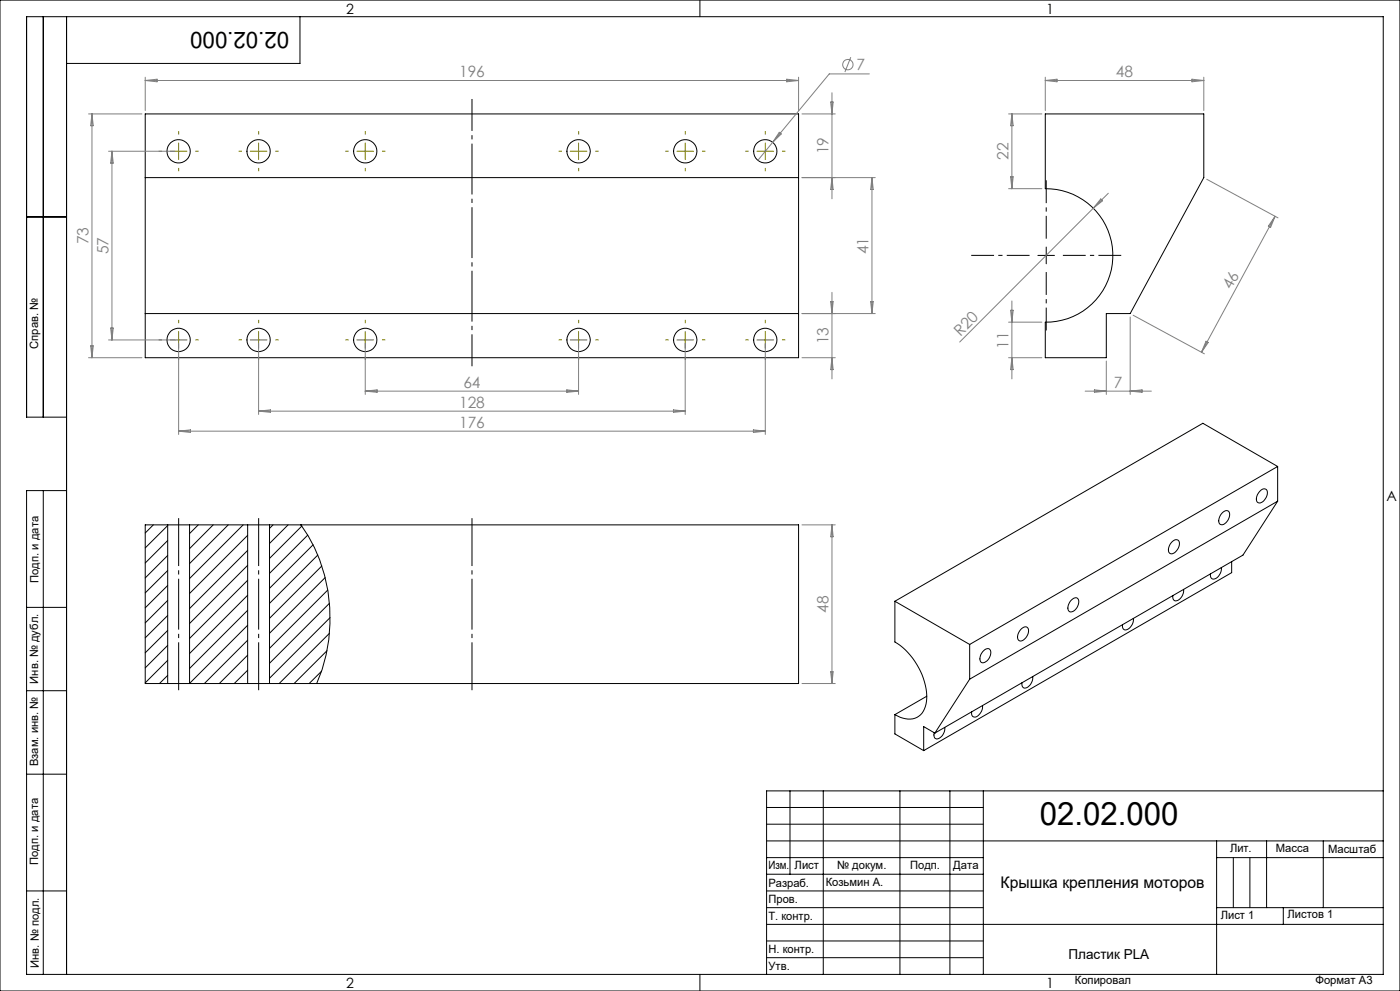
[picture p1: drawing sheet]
<svg xmlns="http://www.w3.org/2000/svg" width="420mm" height="297mm" viewBox="0 0 420 297" stroke-linecap="round" stroke-linejoin="round" font-family="sans-serif">
<g fill="none" stroke="#000" stroke-width=".3">
<path d="M0 0h420v297h-420zM13 5v120M20 5v287M90 5v14h-70M210 0v5M43.6 34.1h196v73.1h-196zM313.6 34.1h47.5v19.1l-22 40.8h-7.2v13.2h-18.3v-10.6a20 20 0 0 0 20.3-20.1 20 20 0 0 0-20.3-20zM43.6 53.2h196M8 65h12M311.4 76.5h4.9M313.9 74v5.1M43.6 94h196"/>
<path d="M20 125h-12v-120h407v287h-407v-145h12M383.3 139.8l-22.4-12.9-92.4 53.3M383.3 139.8l-92.4 53.3M383.3 139.8v10.4M13 147v145M46 157.3l-2.4 2.4M50.3 157.3h6.6M50.3 157.3h-6.7v47.6h6.7M50.3 157.3v47.6M50.3 157.5l-6.7 6.7M56.9 157.3h17.4M56.9 157.3v47.6"/>
<path d="M59.5 157.3l-2.6 2.6M64 157.3l-7.1 7.1M68.5 157.3l-11.6 11.6M73 157.3l-16.1 16.1M74.3 157.3h6.6M74.3 157.3v47.6M80.9 157.3h158.7v47.6h-158.7M80.9 157.3v47.6M81.9 157.3l-1 1.1M86.4 157.3l-5.5 5.6M90.3 157.3a49 49 0 0 1 4.7 47.6M90.6 157.7l-9.7 9.7"/>
<path d="M366.7 153.6a1.17 1.17 0 0 1 1.6-.5 1.17 1.17 0 0 1 .6 1.5 2.7 2.7 0 0 1-2.8 2.6 2.5 2.5 0 0 1 .6-3.6zM378.1 147.1a1.17 1.17 0 0 1 1.5-.5 1.17 1.17 0 0 1 .6 1.5 2.7 2.7 0 0 1-2.7 2.6 2.13 2.13 0 0 1 .3-3.2zM383.3 150.2l-92.4 53.3M383.3 150.2l-10.4 16.2-92.4 53.3M50.3 166.5l-6.7 6.7M50.3 179.9l-6.7 6.8M50.3 162l-6.7 6.7M50.3 171l-6.7 6.7M50.3 175.5l-6.7 6.7M74.3 165l-17.4 17.4M74.3 169.4l-17.4 17.5M74.3 173.9l-17.4 17.4"/>
<path d="M74.3 178.4l-17.4 17.5M74.3 160.4l-17.4 17.5M92.3 160.4l-11.4 11.4M93.9 163.3l-13 13M95.4 166.3l-14.5 14.5M96.6 169.6l-15.7 15.7M97.5 173.1l-16.6 16.7M98.3 176.8l-17.4 17.5M351.6 162.3a1.18 1.18 0 0 1 1.6-.5 1.18 1.18 0 0 1 .6 1.5 2.76 2.76 0 0 1-2.8 2.6 2.5 2.5 0 0 1 .6-3.6zM355.1 176.6a2.91 2.91 0 0 1-2.7 3.4l-.5-.7v-.8M366.4 170.1a2.91 2.91 0 0 1-2.7 3.4l-.4-.4-.2-1.1M369.5 168.3v3.3l-92.4 53.4"/>
<path d="M8 182h12M50.3 193.4l-6.7 6.8M50.3 197.9l-6.7 6.7M50.3 184.5l-6.7 6.7M50.3 188.9l-6.7 6.7M74.3 182.9l-17.4 17.4M74.3 187.4l-17.4 17.4M74.3 191.9l-13 13M74.3 196.4l-8.5 8.5M98.1 195l-9.9 9.9M98.8 180.8l-17.9 18M98.8 189.8l-15.1 15.1"/>
<path d="M99 185.1l-18.1 18.2M268.5 180.2v12.2a20.4 20.4 0 0 1 9.5 17.7 5.4 5.4 0 0 1-7.9 4.9l-1.6-.8M268.5 180.2l22.4 12.9M290.9 193.1v10.4M294.8 195.3a1.3 1.3 0 0 1 1.1-.9 1.3 1.3 0 0 1 1.3 .8 2.91 2.91 0 0 1-2.7 3.4 2.25 2.25 0 0 1 .3-3.3zM306.4 188.5a1.17 1.17 0 0 1 1.6-.6 1.17 1.17 0 0 1 .5 1.5 2.84 2.84 0 0 1-2.7 2.6 2.47 2.47 0 0 1 .6-3.5zM321.2 180.1a1.38 1.38 0 0 1 2.3-.5 2.91 2.91 0 0 1-2.6 3.7 2.25 2.25 0 0 1 .3-3.2zM340 185.3a2.96 2.96 0 0 1-2.7 3.4l-.4-.4-.1-1.1M8 207h12M50.3 204.9h6.6M50.3 202.4l-2.5 2.5M56.9 204.9h17.4"/>
<path d="M74.3 204.9h6.6M74.3 200.9l-4 4M96.5 201.2l-3.8 3.7M268.5 214.2v5.8l8.6 5M278 208.7l-9.5 5.5M280.5 219.7l-3.4-1.9v7.2M283.4 218a2.85 2.85 0 0 1-2.7 3.4l-.5-.7v-1.1M290.9 203.5l-10.4 16.2M294.7 211.5a3.2 3.2 0 0 1-2.4 3.4l-.7-.4-.1-1.2M309.8 202.8a2.91 2.91 0 0 1-2.7 3.4l-.5-.8v-.8M8 232h12M237 237v25"/>
<path d="M247 237v55M270 237v55M285 237v55M295 237v55M415 237h-185v55M230 257h65M230 242h65M230 247h65M230 252h185M365 252v40M365 257h50M370 257v15"/>
<path d="M375 257v15M380 252v20M397 252v20M8 267h12M230 262h65M230 267h65M230 272h65M230 277h185M365 272h50M385 272v5M210 292v5M230 282h65"/>
<path d="M230 287h65"/>
<circle cx="53.6" cy="45.3" r="3.5"/>
<circle cx="77.6" cy="45.3" r="3.5"/>
<circle cx="109.6" cy="45.3" r="3.5"/>
<circle cx="173.6" cy="45.3" r="3.5"/>
<circle cx="205.6" cy="45.3" r="3.5"/>
<circle cx="229.6" cy="45.3" r="3.5"/>
<circle cx="53.6" cy="101.9" r="3.5"/>
<circle cx="77.6" cy="101.9" r="3.5"/>
<circle cx="109.6" cy="101.9" r="3.5"/>
<circle cx="173.6" cy="101.9" r="3.5"/>
<circle cx="205.6" cy="101.9" r="3.5"/>
<circle cx="229.6" cy="101.9" r="3.5"/>
</g>
<g fill="none" stroke="#808080" stroke-width=".3">
<path d="M255.2 17.1l-1.7 4.5M26.6 34.1h16M27.6 34.1v73.1M27.6 34.1l.4 3.6h-.8zM43.6 23.1v10M43.6 24.1h196M43.6 24.1l3.5-.4v.8zM233.8 39.6l.6 .5-2.6 2.5zM236 23.7l3.6 .4-3.6 .4zM239.6 23.1v10M240.6 34.1h10M249.2 30.6h.7l-.3 3.5z"/>
<path d="M249.6 27.8v31.8M260.8 22.2h-12l-17 20.4M302.6 34.1h10M303.6 34.1l.4 3.6h-.8zM303.6 34.1v22.4M313.6 24.1h47.5M313.6 23.1v10M313.6 24.1l3.5-.4v.8zM357.6 23.7l3.5 .4-3.5 .4zM361.1 23.1v10M32.6 45.3h20M33.6 45.3v56.6"/>
<path d="M33.6 45.3l.4 3.6h-.8zM231.8 42.6l-4.4 5.4M240.6 53.2h22M249.6 53.2l.3 3.6h-.7zM261.6 53.2l.4 3.6h-.8zM261.6 53.2v40.8M302.6 56.5h10M303.2 53h.8l-.4 3.5zM330.2 59.6l.6 .6-2.8 2.2zM332.5 57.9l-4.5 4.5M362 53.7l21.4 11.6M328 62.4l-40.1 40.1"/>
<path d="M382.5 64.8l-22.1 40.8M382.5 64.8l-1.3 3.4-.7-.4zM33.2 98.3h.8l-.4 3.6zM240.6 94h22M249.2 90.4h.7l-.3 3.6zM249.6 87.6v26M261.2 90.4h.8l-.4 3.6zM302.6 96.6h10M303.2 93h.8l-.4 3.6zM303.6 90.2v23.4M339.1 95v23.2M339.9 94.5l21.4 11.5"/>
<path d="M26.6 107.2h16M27.2 103.6h.8l-.4 3.6zM32.6 101.9h20M53.6 102.9v27.3M77.6 102.9v21.3M109.6 117.2h64M109.6 102.9v15.3M109.6 117.2l3.5-.4v.8zM170 116.8l3.6 .4-3.6 .4zM173.6 102.9v15.3M205.6 102.9v21.3M229.6 102.9v27.3"/>
<path d="M240.6 107.2h10M249.6 107.2l.3 3.6h-.7zM302.6 107.2h10M303.6 107.2l.4 3.6h-.8zM325.5 117.2h19.9M328.3 116.8l3.6 .4-3.6 .4zM331.9 108.2v10M339.1 117.2l3.5-.4v.8zM361.8 102.3l.7 .3-2.1 3zM53.6 129.2h176M53.6 129.2l3.5-.4v.8zM77.6 123.2h128"/>
<path d="M77.6 123.2l3.5-.4v.8zM202 122.8l3.6 .4-3.6 .4zM226 128.8l3.6 .4-3.6 .4zM240.6 157.3h10M249.6 157.3v47.6M249.6 157.3l.3 3.6h-.7zM240.6 204.9h10M249.2 201.3h.7l-.3 3.6z"/>
<circle cx="254.3" cy="19.4" r="1.56"/>
</g>
<path d="M141.6 109.8v-80.1" fill="none" stroke="#000" stroke-width=".3" stroke-dasharray="15.2 1.3 1.3 1.3" stroke-dashoffset="5.7" stroke-linecap="butt"/>
<path d="M308.9 76.5h-17.5M313.9 71.5v-17.5M318.9 76.5h17.5M313.9 81.5v17.5" fill="none" stroke="#000" stroke-width=".3" stroke-dasharray="15.2 1.3 1.3 1.3" stroke-dashoffset="8.4" stroke-linecap="butt"/>
<path d="M53.6 155.3v51.6M77.6 155.3v51.6M141.6 206.9v-51.6" fill="none" stroke="#000" stroke-width=".3" stroke-dasharray="15.2 1.3 1.3 1.3" stroke-dashoffset=".9" stroke-linecap="butt"/>
<g fill="none" stroke="#808000" stroke-width=".3" stroke-dasharray="15.2 1.3 1.3 1.3" stroke-linecap="butt">
<path d="M48.6 45.3h-1M53.6 40.3v-1M53.6 50.3v1M58.6 45.3h1M72.6 45.3h-1M77.6 40.3v-1M77.6 50.3v1M82.6 45.3h1M104.6 45.3h-1M109.6 40.3v-1M109.6 50.3v1M114.6 45.3h1"/>
<path d="M168.6 45.3h-1M173.6 40.3v-1M173.6 50.3v1M178.6 45.3h1M200.6 45.3h-1M205.6 40.3v-1M205.6 50.3v1M210.6 45.3h1M224.6 45.3h-1M229.6 40.3v-1M229.6 50.3v1M234.6 45.3h1"/>
<path d="M53.6 96.9v-1M77.6 96.9v-1M109.6 96.9v-1M173.6 96.9v-1M205.6 96.9v-1M229.6 96.9v-1M48.6 101.9h-1M53.6 106.9v1M58.6 101.9h1M72.6 101.9h-1M77.6 106.9v1M82.6 101.9h1"/>
<path d="M104.6 101.9h-1M109.6 106.9v1M114.6 101.9h1M168.6 101.9h-1M173.6 106.9v1M178.6 101.9h1M200.6 101.9h-1M205.6 106.9v1M210.6 101.9h1M224.6 101.9h-1M229.6 106.9v1M234.6 101.9h1"/>
</g>
<g fill="none" stroke="#808000" stroke-width=".3">
<path d="M51.1 45.3h5M53.6 42.9v4.9M75.1 45.3h5M77.6 42.9v4.9M107.1 45.3h5M109.6 42.9v4.9M171.1 45.3h5M173.6 42.9v4.9M203.1 45.3h5M205.6 42.9v4.9M227.1 45.3h5M229.6 42.9v4.9"/>
<path d="M53.6 99.4v5M77.6 99.4v5M109.6 99.4v5M173.6 99.4v5M205.6 99.4v5M229.6 99.4v5M51.1 101.9h5M75.1 101.9h5M107.1 101.9h5M171.1 101.9h5M203.1 101.9h5M227.1 101.9h5"/>
</g>
<text font-size="9.6" x="311.9" y="247.3">02.02.000</text>
<text font-size="6.9" x="86.8" y="9.5" transform="rotate(-180 86.8 9.5)">02.02.000</text>
<text font-size="4.8" x="300.2" y="266.1">Крышка крепления моторов</text>
<g font-size="4.7" fill="#808080">
<text x="137.7" y="23.1">196</text>
<text x="256.9" y="21.1">7</text>
<text x="334.8" y="23.1">48</text>
<text x="248.6" y="46.3" transform="rotate(-90 248.6 46.3)">19</text>
<text x="302.6" y="47.9" transform="rotate(-90 302.6 47.9)">22</text>
<text x="26.6" y="73.2" transform="rotate(-90 26.6 73.2)">73</text>
<text x="32.6" y="76.2" transform="rotate(-90 32.6 76.2)">57</text>
<text x="260.6" y="76.2" transform="rotate(-90 260.6 76.2)">41</text>
<text x="369.4" y="87" transform="rotate(-62 369.4 87)">46</text>
<text x="288.1" y="100.9" transform="rotate(-45 288.1 100.9)">R20</text>
<text x="248.6" y="103.2" transform="rotate(-90 248.6 103.2)">13</text>
<text x="302.6" y="104.4" transform="rotate(-90 302.6 104.4)">11</text>
<text x="139" y="116.2">64</text>
<text x="334.2" y="116.2">7</text>
<text x="137.7" y="122.2">128</text>
<text x="137.7" y="128.2">176</text>
<text x="248.6" y="183.7" transform="rotate(-90 248.6 183.7)">48</text>
</g>
<g font-size="4.2">
<text x="103.8" y="4.2">2</text>
<text x="313.8" y="4.2">1</text>
<text x="415.9" y="150.2">A</text>
<text x="103.8" y="296.2">2</text>
<text x="313.8" y="296.2">1</text>
</g>
<text font-size="4.1" x="320.6" y="287.3">Пластик PLA</text>
<g font-size="3.4">
<text x="11.5" y="104.5" transform="rotate(-90 11.5 104.5)">Справ. №</text>
<text x="11.6" y="174.7" transform="rotate(-90 11.6 174.7)">Подп. и дата</text>
<text x="11.4" y="204.9" transform="rotate(-90 11.4 204.9)">Инв. № дубл.</text>
<text x="11.4" y="229.6" transform="rotate(-90 11.4 229.6)">Взам. инв. №</text>
<text x="369" y="255.5">Лит.</text>
<text x="382.8" y="255.5">Масса</text>
<text x="398.4" y="255.6">Масштаб</text>
<text x="11.4" y="259.2" transform="rotate(-90 11.4 259.2)">Подп. и дата</text>
<text x="230.5" y="260.5">Изм.</text>
<text x="238.4" y="260.4">Лист</text>
<text x="251.1" y="260.4">№ докум.</text>
<text x="273" y="260.4">Подп.</text>
<text x="286" y="260.4">Дата</text>
<text x="230.5" y="265.7">Разраб.</text>
<text x="247.7" y="265.6">Козьмин А.</text>
<text x="230.5" y="275.7">Т. контр.</text>
<text x="230.6" y="270.7">Пров.</text>
<text x="366.2" y="275.3">Лист 1</text>
<text x="386.3" y="275.2">Листов 1</text>
<text x="230.6" y="285.7">Н. контр.</text>
<text x="11.6" y="290" transform="rotate(-90 11.6 290)">Инв. № подл.</text>
<text x="230.6" y="290.7">Утв.</text>
<text x="322.5" y="295">Копировал</text>
<text x="394.6" y="295">Формат А3</text>
</g>
</svg>
